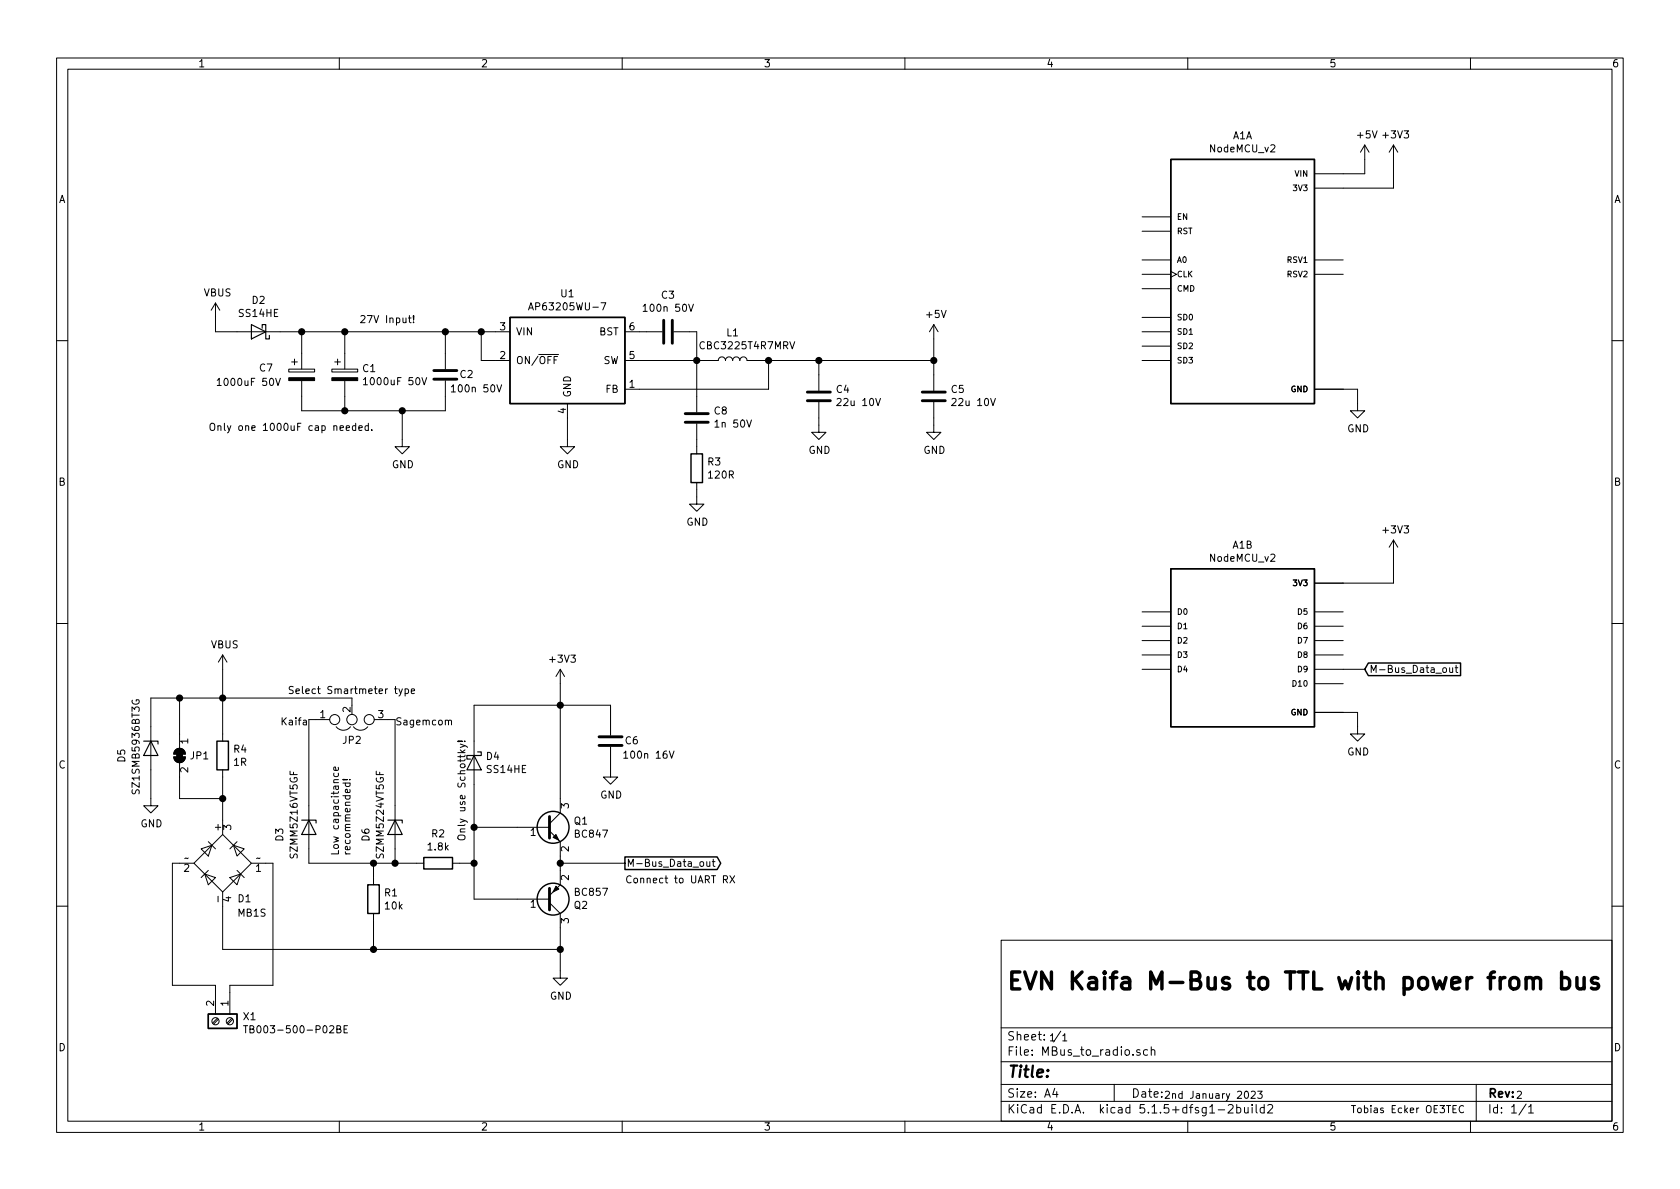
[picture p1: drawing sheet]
EESchema Schematic File Version 4
EELAYER 30 0
EELAYER END
$Descr A4 11693 8268
encoding utf-8
Sheet 1 1
Title ""
Date ""
Rev ""
Comp ""
Comment1 ""
Comment2 ""
Comment3 ""
Comment4 ""
$EndDescr
$Comp
L Diode_Bridge:MB2S D1
U 1 1
P 1550 6000
F 0 "D1" V 1300 5900 50  0000 R CNN
F 1 "MB1S" V 1200 5900 50  0000 R CNN
F 2 "Package_TO_SOT_SMD:TO-269AA" H 1700 6125 50  0001 L CNN
F 3 "http://www.vishay.com/docs/88661/mb2s.pdf" H 1550 6000 50  0001 C CNN
	1    1550 6000
	0    -1   -1   0   
$EndComp
$Comp
L Device:CP C1
U 1 1
P 2400 2600
F 0 "C1" H 2518 2646 50  0000 L CNN
F 1 "1000uF 50V" H 2518 2555 50  0000 L CNN
F 2 "Capacitor_THT:CP_Radial_D10.0mm_P5.00mm" H 2438 2450 50  0001 C CNN
F 3 "860160575031" H 2400 2600 50  0001 C CNN
	1    2400 2600
	1    0    0    -1  
$EndComp
$Comp
L Device:D_Schottky D4
U 1 1
P 3300 5300
F 0 "D4" V 3254 5379 50  0000 L CNN
F 1 "SS14HE" V 3345 5379 50  0000 L CNN
F 2 "Diode_SMD:D_SOD-323" H 3300 5300 50  0001 C CNN
F 3 "~" H 3300 5300 50  0001 C CNN
	1    3300 5300
	0    1    1    0   
$EndComp
$Comp
L Device:R R1
U 1 1
P 2600 6250
F 0 "R1" H 2670 6296 50  0000 L CNN
F 1 "10k" H 2670 6205 50  0000 L CNN
F 2 "Resistor_SMD:R_0603_1608Metric" V 2530 6250 50  0001 C CNN
F 3 "~" H 2600 6250 50  0001 C CNN
	1    2600 6250
	1    0    0    -1  
$EndComp
$Comp
L Device:D_Zener D3
U 1 1
P 2150 5750
F 0 "D3" H 2150 5550 50  0000 L CNN
F 1 "SZMM5Z16VT5GF" H 1750 5650 50  0000 L CNN
F 2 "Diode_SMD:D_SOD-523" H 2150 5750 50  0001 C CNN
F 3 "~" H 2150 5750 50  0001 C CNN
	1    2150 5750
	0    1    1    0   
$EndComp
$Comp
L Device:R R2
U 1 1
P 3050 6000
F 0 "R2" V 2843 6000 50  0000 C CNN
F 1 "1.8k" V 2934 6000 50  0000 C CNN
F 2 "Resistor_SMD:R_0603_1608Metric" V 2980 6000 50  0001 C CNN
F 3 "~" H 3050 6000 50  0001 C CNN
	1    3050 6000
	0    1    1    0   
$EndComp
Wire Wire Line
	1550 6300 1550 6600
Wire Wire Line
	1550 6600 2600 6600
Wire Wire Line
	3900 6600 3900 6450
Wire Wire Line
	2600 6400 2600 6600
Connection ~ 2600 6600
Wire Wire Line
	2600 6600 3900 6600
Wire Wire Line
	2900 6000 2750 6000
Wire Wire Line
	2600 6000 2600 6100
Wire Wire Line
	3600 5750 3300 5750
Wire Wire Line
	3300 5750 3300 6000
Wire Wire Line
	3300 6000 3200 6000
Wire Wire Line
	3300 6000 3300 6250
Wire Wire Line
	3300 6250 3600 6250
Connection ~ 3300 6000
Connection ~ 3300 5750
$Comp
L Device:D_Schottky D2
U 1 1
P 1800 2300
F 0 "D2" H 1800 2084 50  0000 C CNN
F 1 "SS14HE" H 1800 2175 50  0000 C CNN
F 2 "Diode_SMD:D_SOD-323" H 1800 2300 50  0001 C CNN
F 3 "~" H 1800 2300 50  0001 C CNN
	1    1800 2300
	-1   0    0    1   
$EndComp
$Comp
L power:GND #PWR01
U 1 1
P 2800 3050
F 0 "#PWR01" H 2800 2800 50  0001 C CNN
F 1 "GND" H 2805 2877 50  0000 C CNN
F 2 "" H 2800 3050 50  0001 C CNN
F 3 "" H 2800 3050 50  0001 C CNN
	1    2800 3050
	1    0    0    -1  
$EndComp
$Comp
L power:GND #PWR03
U 1 1
P 3900 6750
F 0 "#PWR03" H 3900 6500 50  0001 C CNN
F 1 "GND" H 3905 6577 50  0000 C CNN
F 2 "" H 3900 6750 50  0001 C CNN
F 3 "" H 3900 6750 50  0001 C CNN
	1    3900 6750
	1    0    0    -1  
$EndComp
Wire Wire Line
	3900 5950 3900 6000
Wire Wire Line
	3300 5450 3300 5750
Wire Wire Line
	3300 5150 3300 4900
Text GLabel 4350 6000 2    50   Output ~ 0
M-Bus_Data_out
Wire Wire Line
	3900 6000 4350 6000
Connection ~ 3900 6000
Wire Wire Line
	3900 6000 3900 6050
Wire Wire Line
	3900 6750 3900 6600
Connection ~ 3900 6600
Wire Wire Line
	1250 6000 1200 6000
Wire Wire Line
	1200 6000 1200 6850
Wire Wire Line
	1200 6850 1500 6850
Wire Wire Line
	1500 6850 1500 6900
Wire Wire Line
	1850 6000 1900 6000
Wire Wire Line
	1900 6000 1900 6850
Wire Wire Line
	1900 6850 1600 6850
Wire Wire Line
	1600 6850 1600 6900
Text Notes 7000 6900 0    118  ~ 24
EVN Kaifa M-Bus to TTL with power from bus
Text Notes 7300 7250 0    50   ~ 0
1 1
Text Notes 8100 7650 0    50   ~ 0
2nd January 2023
Text Notes 10550 7650 0    50   ~ 0
2
Text Notes 9400 7750 0    50   ~ 0
Tobias Ecker OE3TEC
Text Notes 3250 5850 1    50   ~ 0
Only use Schottky!
Text Notes 2450 5950 1    50   ~ 0
Low capacitance\nrecommended!
Text Notes 4350 6150 0    50   ~ 0
Connect to UART RX
Text Notes 2500 2250 0    50   ~ 0
27V Input!
$Comp
L M_bus_radio:AP63205WU-7 U1
U 1 1
P 3550 2200
F 0 "U1" H 3950 2367 50  0000 C CNN
F 1 "AP63205WU-7" H 3950 2276 50  0000 C CNN
F 2 "Package_TO_SOT_SMD:TSOT-23-6" H 3550 2200 50  0001 C CNN
F 3 "https://www.diodes.com/assets/Datasheets/AP63200-AP63201-AP63203-AP63205.pdf" H 3550 2200 50  0001 C CNN
	1    3550 2200
	1    0    0    -1  
$EndComp
$Comp
L Device:L L1
U 1 1
P 5100 2500
F 0 "L1" V 5290 2500 50  0000 C CNN
F 1 "CBC3225T4R7MRV" V 5200 2400 50  0000 C CNN
F 2 "Inductor_SMD:L_1210_3225Metric" H 5100 2500 50  0001 C CNN
F 3 "~" H 5100 2500 50  0001 C CNN
	1    5100 2500
	0    -1   -1   0   
$EndComp
$Comp
L Device:C C3
U 1 1
P 4650 2300
F 0 "C3" V 4902 2300 50  0000 C CNN
F 1 "100n 50V" V 4811 2300 50  0000 C CNN
F 2 "Capacitor_SMD:C_0603_1608Metric" H 4688 2150 50  0001 C CNN
F 3 "~" H 4650 2300 50  0001 C CNN
	1    4650 2300
	0    -1   -1   0   
$EndComp
Wire Wire Line
	4950 2500 4850 2500
Wire Wire Line
	4500 2300 4450 2300
Wire Wire Line
	4800 2300 4850 2300
Wire Wire Line
	4850 2300 4850 2500
Connection ~ 4850 2500
Wire Wire Line
	4850 2500 4450 2500
Wire Wire Line
	4450 2700 5350 2700
Wire Wire Line
	5350 2700 5350 2500
Wire Wire Line
	5350 2500 5250 2500
Wire Wire Line
	3450 2300 3350 2300
Wire Wire Line
	3350 2300 3350 2500
Wire Wire Line
	3350 2500 3450 2500
$Comp
L Device:C C4
U 1 1
P 5700 2750
F 0 "C4" H 5585 2704 50  0000 R CNN
F 1 "22u 10V" H 5585 2795 50  0000 R CNN
F 2 "Capacitor_SMD:C_1206_3216Metric" H 5738 2600 50  0001 C CNN
F 3 "~" H 5700 2750 50  0001 C CNN
	1    5700 2750
	-1   0    0    1   
$EndComp
$Comp
L Device:C C5
U 1 1
P 6500 2750
F 0 "C5" H 6385 2704 50  0000 R CNN
F 1 "22u 10V" H 6385 2795 50  0000 R CNN
F 2 "Capacitor_SMD:C_1206_3216Metric" H 6538 2600 50  0001 C CNN
F 3 "~" H 6500 2750 50  0001 C CNN
	1    6500 2750
	-1   0    0    1   
$EndComp
Wire Wire Line
	5350 2500 5700 2500
Wire Wire Line
	6500 2500 6500 2600
Connection ~ 5350 2500
Wire Wire Line
	5700 2600 5700 2500
$Comp
L power:GND #PWR05
U 1 1
P 3950 3050
F 0 "#PWR05" H 3950 2800 50  0001 C CNN
F 1 "GND" H 3955 2877 50  0000 C CNN
F 2 "" H 3950 3050 50  0001 C CNN
F 3 "" H 3950 3050 50  0001 C CNN
	1    3950 3050
	1    0    0    -1  
$EndComp
Wire Wire Line
	3950 2900 3950 3050
Wire Wire Line
	3900 4750 3900 4900
$Comp
L power:+3V3 #PWR06
U 1 1
P 3900 4750
F 0 "#PWR06" H 3900 4600 50  0001 C CNN
F 1 "+3V3" H 3915 4923 50  0000 C CNN
F 2 "" H 3900 4750 50  0001 C CNN
F 3 "" H 3900 4750 50  0001 C CNN
	1    3900 4750
	1    0    0    -1  
$EndComp
Wire Wire Line
	3300 4900 3900 4900
Connection ~ 3900 4900
Wire Wire Line
	3900 4900 3900 5550
$Comp
L Transistor_BJT:BC847 Q1
U 1 1
P 3800 5750
F 0 "Q1" H 3991 5796 50  0000 L CNN
F 1 "BC847" H 3991 5705 50  0000 L CNN
F 2 "Package_TO_SOT_SMD:SOT-23" H 4000 5675 50  0001 L CIN
F 3 "http://www.infineon.com/dgdl/Infineon-BC847SERIES_BC848SERIES_BC849SERIES_BC850SERIES-DS-v01_01-en.pdf?fileId=db3a304314dca389011541d4630a1657" H 3800 5750 50  0001 L CNN
	1    3800 5750
	1    0    0    -1  
$EndComp
$Comp
L Transistor_BJT:BC857 Q2
U 1 1
P 3800 6250
F 0 "Q2" H 3991 6296 50  0000 L CNN
F 1 "BC857" H 3991 6205 50  0000 L CNN
F 2 "Package_TO_SOT_SMD:SOT-23" H 4000 6175 50  0001 L CIN
F 3 "http://www.fairchildsemi.com/ds/BC/BC856.pdf" H 3800 6250 50  0001 L CNN
	1    3800 6250
	1    0    0    1   
$EndComp
$Comp
L Device:C C2
U 1 1
P 3100 2600
F 0 "C2" H 2900 2600 50  0000 L CNN
F 1 "100n 50V" H 2700 2700 50  0000 L CNN
F 2 "Capacitor_SMD:C_0603_1608Metric" H 3138 2450 50  0001 C CNN
F 3 "~" H 3100 2600 50  0001 C CNN
	1    3100 2600
	-1   0    0    1   
$EndComp
Wire Wire Line
	2400 2750 2400 2850
Wire Wire Line
	2400 2850 2800 2850
Wire Wire Line
	3100 2850 3100 2750
Wire Wire Line
	2800 3050 2800 2850
Connection ~ 2800 2850
Wire Wire Line
	2800 2850 3100 2850
Wire Wire Line
	3350 2300 3100 2300
Wire Wire Line
	3100 2300 3100 2450
Connection ~ 3350 2300
Wire Wire Line
	3100 2300 2400 2300
Wire Wire Line
	2400 2300 2400 2450
Connection ~ 3100 2300
Connection ~ 2400 2300
$Comp
L power:+5V #PWR08
U 1 1
P 6500 2350
F 0 "#PWR08" H 6500 2200 50  0001 C CNN
F 1 "+5V" H 6515 2523 50  0000 C CNN
F 2 "" H 6500 2350 50  0001 C CNN
F 3 "" H 6500 2350 50  0001 C CNN
	1    6500 2350
	1    0    0    -1  
$EndComp
Wire Wire Line
	6500 2350 6500 2500
Connection ~ 6500 2500
$Comp
L power:VBUS #PWR02
U 1 1
P 1500 2200
F 0 "#PWR02" H 1500 2050 50  0001 C CNN
F 1 "VBUS" H 1515 2373 50  0000 C CNN
F 2 "" H 1500 2200 50  0001 C CNN
F 3 "" H 1500 2200 50  0001 C CNN
	1    1500 2200
	1    0    0    -1  
$EndComp
Wire Wire Line
	1500 2200 1500 2300
Wire Wire Line
	1500 2300 1650 2300
$Comp
L power:VBUS #PWR04
U 1 1
P 1550 4650
F 0 "#PWR04" H 1550 4500 50  0001 C CNN
F 1 "VBUS" H 1565 4823 50  0000 C CNN
F 2 "" H 1550 4650 50  0001 C CNN
F 3 "" H 1550 4650 50  0001 C CNN
	1    1550 4650
	1    0    0    -1  
$EndComp
$Comp
L M_bus_radio:NodeMCU_v2 A1
U 1 1
P 8650 1900
F 0 "A1" H 8650 2867 50  0000 C CNN
F 1 "NodeMCU_v2" H 8650 2776 50  0000 C CNN
F 2 "ESP:SEEED_113990105" H 8650 1900 50  0001 L BNN
F 3 "" H 8650 1900 50  0001 L BNN
F 4 "Manufacturer Recommendations" H 8650 1900 50  0001 L BNN "STANDARD"
F 5 "N/A" H 8650 1900 50  0001 L BNN "MAXIMUM_PACKAGE_HEIGHT"
F 6 "Seeed" H 8650 1900 50  0001 L BNN "MANUFACTURER"
F 7 "N/A" H 8650 1900 50  0001 L BNN "PARTREV"
	1    8650 1900
	1    0    0    -1  
$EndComp
$Comp
L power:+5V #PWR012
U 1 1
P 9500 1100
F 0 "#PWR012" H 9500 950 50  0001 C CNN
F 1 "+5V" H 9515 1273 50  0000 C CNN
F 2 "" H 9500 1100 50  0001 C CNN
F 3 "" H 9500 1100 50  0001 C CNN
	1    9500 1100
	1    0    0    -1  
$EndComp
Wire Wire Line
	9350 1200 9500 1200
Wire Wire Line
	9500 1200 9500 1100
$Comp
L M_bus_radio:NodeMCU_v2 A1
U 2 1
P 8650 4450
F 0 "A1" H 8650 5117 50  0000 C CNN
F 1 "NodeMCU_v2" H 8650 5026 50  0000 C CNN
F 2 "ESP:SEEED_113990105" H 8650 4450 50  0001 L BNN
F 3 "" H 8650 4450 50  0001 L BNN
F 4 "Manufacturer Recommendations" H 8650 4450 50  0001 L BNN "STANDARD"
F 5 "N/A" H 8650 4450 50  0001 L BNN "MAXIMUM_PACKAGE_HEIGHT"
F 6 "Seeed" H 8650 4450 50  0001 L BNN "MANUFACTURER"
F 7 "N/A" H 8650 4450 50  0001 L BNN "PARTREV"
	2    8650 4450
	1    0    0    -1  
$EndComp
$Comp
L power:+3V3 #PWR010
U 1 1
P 9700 1100
F 0 "#PWR010" H 9700 950 50  0001 C CNN
F 1 "+3V3" H 9715 1273 50  0000 C CNN
F 2 "" H 9700 1100 50  0001 C CNN
F 3 "" H 9700 1100 50  0001 C CNN
	1    9700 1100
	1    0    0    -1  
$EndComp
Text GLabel 9500 4650 2    50   Input ~ 0
M-Bus_Data_out
Wire Wire Line
	9350 4650 9500 4650
$Comp
L power:GND #PWR011
U 1 1
P 9450 5050
F 0 "#PWR011" H 9450 4800 50  0001 C CNN
F 1 "GND" H 9455 4877 50  0000 C CNN
F 2 "" H 9450 5050 50  0001 C CNN
F 3 "" H 9450 5050 50  0001 C CNN
	1    9450 5050
	1    0    0    -1  
$EndComp
$Comp
L power:GND #PWR09
U 1 1
P 9450 2800
F 0 "#PWR09" H 9450 2550 50  0001 C CNN
F 1 "GND" H 9455 2627 50  0000 C CNN
F 2 "" H 9450 2800 50  0001 C CNN
F 3 "" H 9450 2800 50  0001 C CNN
	1    9450 2800
	1    0    0    -1  
$EndComp
Wire Wire Line
	9350 2700 9450 2700
Wire Wire Line
	9450 2700 9450 2800
Wire Wire Line
	9350 4950 9450 4950
Wire Wire Line
	9450 4950 9450 5050
$Comp
L Device:C C6
U 1 1
P 4250 5150
F 0 "C6" H 4050 5150 50  0000 L CNN
F 1 "100n 16V" H 3800 5250 50  0000 L CNN
F 2 "Capacitor_SMD:C_0603_1608Metric" H 4288 5000 50  0001 C CNN
F 3 "~" H 4250 5150 50  0001 C CNN
	1    4250 5150
	-1   0    0    1   
$EndComp
$Comp
L power:GND #PWR013
U 1 1
P 4250 5350
F 0 "#PWR013" H 4250 5100 50  0001 C CNN
F 1 "GND" H 4255 5177 50  0000 C CNN
F 2 "" H 4250 5350 50  0001 C CNN
F 3 "" H 4250 5350 50  0001 C CNN
	1    4250 5350
	1    0    0    -1  
$EndComp
Wire Wire Line
	3900 4900 4250 4900
Wire Wire Line
	4250 4900 4250 5000
Wire Wire Line
	4250 5300 4250 5350
$Comp
L M_bus_radio:TB003-500-P02BE X1
U 1 1
P 1650 7050
F 0 "X1" V 1666 7088 50  0000 L CNN
F 1 "TB003-500-P02BE" V 1757 7088 50  0000 L CNN
F 2 "ESP:CUI_TB003-500-P02BE" H 1650 7050 50  0001 C CNN
F 3 "" H 1650 7050 50  0001 C CNN
	1    1650 7050
	0    1    1    0   
$EndComp
Wire Wire Line
	9350 1300 9700 1300
Wire Wire Line
	9700 1300 9700 1100
Wire Wire Line
	1950 2300 2100 2300
$Comp
L Device:CP C7
U 1 1
P 2100 2600
F 0 "C7" H 1800 2650 50  0000 L CNN
F 1 "1000uF 50V" H 1500 2550 50  0000 L CNN
F 2 "Capacitor_THT:CP_Radial_D10.0mm_P5.00mm" H 2138 2450 50  0001 C CNN
F 3 "860160575031" H 2100 2600 50  0001 C CNN
	1    2100 2600
	1    0    0    -1  
$EndComp
Wire Wire Line
	2100 2450 2100 2300
Connection ~ 2100 2300
Wire Wire Line
	2100 2300 2400 2300
Wire Wire Line
	2400 2850 2100 2850
Wire Wire Line
	2100 2850 2100 2750
Connection ~ 2400 2850
Text Notes 1450 3000 0    50   ~ 0
Only one 1000uF cap needed.
$Comp
L Device:C C8
U 1 1
P 4850 2900
F 0 "C8" H 4735 2854 50  0000 R CNN
F 1 "1n 50V" H 4735 2945 50  0000 R CNN
F 2 "Capacitor_SMD:C_0603_1608Metric" H 4888 2750 50  0001 C CNN
F 3 "~" H 4850 2900 50  0001 C CNN
	1    4850 2900
	-1   0    0    1   
$EndComp
Wire Wire Line
	4850 2500 4850 2750
$Comp
L Device:R R3
U 1 1
P 4850 3250
F 0 "R3" H 4920 3296 50  0000 L CNN
F 1 "120R" H 4920 3205 50  0000 L CNN
F 2 "Resistor_SMD:R_0603_1608Metric" V 4780 3250 50  0001 C CNN
F 3 "~" H 4850 3250 50  0001 C CNN
	1    4850 3250
	1    0    0    -1  
$EndComp
Wire Wire Line
	4850 3100 4850 3050
$Comp
L power:GND #PWR014
U 1 1
P 4850 3450
F 0 "#PWR014" H 4850 3200 50  0001 C CNN
F 1 "GND" H 4855 3277 50  0000 C CNN
F 2 "" H 4850 3450 50  0001 C CNN
F 3 "" H 4850 3450 50  0001 C CNN
	1    4850 3450
	1    0    0    -1  
$EndComp
Wire Wire Line
	4850 3450 4850 3400
$Comp
L power:+3V3 #PWR017
U 1 1
P 9700 3850
F 0 "#PWR017" H 9700 3700 50  0001 C CNN
F 1 "+3V3" H 9715 4023 50  0000 C CNN
F 2 "" H 9700 3850 50  0001 C CNN
F 3 "" H 9700 3850 50  0001 C CNN
	1    9700 3850
	1    0    0    -1  
$EndComp
Wire Wire Line
	9350 4050 9700 4050
Wire Wire Line
	9700 4050 9700 3850
$Comp
L Device:Jumper_NC_Dual JP2
U 1 1
P 2450 5000
F 0 "JP2" H 2450 5147 50  0000 C CNN
F 1 "Select Smartmeter type" H 2450 4800 50  0000 C CNN
F 2 "Connector_PinHeader_2.54mm:PinHeader_1x03_P2.54mm_Vertical" H 2450 5000 50  0001 C CNN
F 3 "~" H 2450 5000 50  0001 C CNN
	1    2450 5000
	1    0    0    1   
$EndComp
$Comp
L Device:D_Zener D6
U 1 1
P 2750 5750
F 0 "D6" H 2750 5550 50  0000 L CNN
F 1 "SZMM5Z24VT5GF" H 2350 5650 50  0000 L CNN
F 2 "Diode_SMD:D_SOD-523" H 2750 5750 50  0001 C CNN
F 3 "~" H 2750 5750 50  0001 C CNN
	1    2750 5750
	0    1    1    0   
$EndComp
Wire Wire Line
	2150 6000 2150 5900
Connection ~ 2600 6000
Wire Wire Line
	2150 6000 2600 6000
Wire Wire Line
	2150 5600 2150 5000
Wire Wire Line
	2150 5000 2200 5000
Wire Wire Line
	2700 5000 2750 5000
Wire Wire Line
	2750 5000 2750 5600
Wire Wire Line
	2750 5900 2750 6000
Connection ~ 2750 6000
Wire Wire Line
	2750 6000 2600 6000
Wire Wire Line
	2450 4900 2450 4850
Wire Wire Line
	2450 4850 1550 4850
Wire Wire Line
	1550 4850 1550 4650
Text Notes 1950 5050 0    50   ~ 0
Kaifa
Text Notes 2750 5050 0    50   ~ 0
Sagemcom
Wire Wire Line
	5700 2500 6500 2500
Connection ~ 5700 2500
$Comp
L power:GND #PWR015
U 1 1
P 5700 2950
F 0 "#PWR015" H 5700 2700 50  0001 C CNN
F 1 "GND" H 5705 2777 50  0000 C CNN
F 2 "" H 5700 2950 50  0001 C CNN
F 3 "" H 5700 2950 50  0001 C CNN
	1    5700 2950
	1    0    0    -1  
$EndComp
$Comp
L power:GND #PWR016
U 1 1
P 6500 2950
F 0 "#PWR016" H 6500 2700 50  0001 C CNN
F 1 "GND" H 6505 2777 50  0000 C CNN
F 2 "" H 6500 2950 50  0001 C CNN
F 3 "" H 6500 2950 50  0001 C CNN
	1    6500 2950
	1    0    0    -1  
$EndComp
Wire Wire Line
	5700 2900 5700 2950
Wire Wire Line
	6500 2900 6500 2950
$Comp
L Device:D_Zener D5
U 1 1
P 1050 5200
F 0 "D5" H 1050 5000 50  0000 L CNN
F 1 "SZ1SMB5936BT3G" H 700 5100 50  0000 L CNN
F 2 "Diode_SMD:D_SMB-SMC_Universal_Handsoldering" H 1050 5200 50  0001 C CNN
F 3 "~" H 1050 5200 50  0001 C CNN
	1    1050 5200
	0    1    1    0   
$EndComp
$Comp
L Device:R R4
U 1 1
P 1550 5250
F 0 "R4" H 1620 5296 50  0000 L CNN
F 1 "1R" H 1620 5205 50  0000 L CNN
F 2 "Resistor_SMD:R_1812_4532Metric" V 1480 5250 50  0001 C CNN
F 3 "~" H 1550 5250 50  0001 C CNN
	1    1550 5250
	1    0    0    -1  
$EndComp
Wire Wire Line
	1550 5100 1550 4850
Connection ~ 1550 4850
Wire Wire Line
	1550 5400 1550 5550
$Comp
L Jumper:SolderJumper_2_Bridged JP1
U 1 1
P 1250 5250
F 0 "JP1" V 1250 5318 50  0000 L CNN
F 1 "SolderJumper_2_Bridged" V 1295 5318 50  0001 L CNN
F 2 "Jumper:SolderJumper-2_P1.3mm_Bridged_RoundedPad1.0x1.5mm" H 1250 5250 50  0001 C CNN
F 3 "~" H 1250 5250 50  0001 C CNN
	1    1250 5250
	0    1    1    0   
$EndComp
Wire Wire Line
	1250 5100 1250 4850
Wire Wire Line
	1250 4850 1550 4850
Wire Wire Line
	1550 5550 1250 5550
Wire Wire Line
	1250 5550 1250 5400
Connection ~ 1550 5550
Wire Wire Line
	1550 5550 1550 5700
Wire Wire Line
	1050 4850 1250 4850
Wire Wire Line
	1050 4850 1050 5050
Connection ~ 1250 4850
$Comp
L power:GND #PWR07
U 1 1
P 1050 5550
F 0 "#PWR07" H 1050 5300 50  0001 C CNN
F 1 "GND" H 1055 5377 50  0000 C CNN
F 2 "" H 1050 5550 50  0001 C CNN
F 3 "" H 1050 5550 50  0001 C CNN
	1    1050 5550
	1    0    0    -1  
$EndComp
Wire Wire Line
	1050 5350 1050 5550
$EndSCHEMATC
